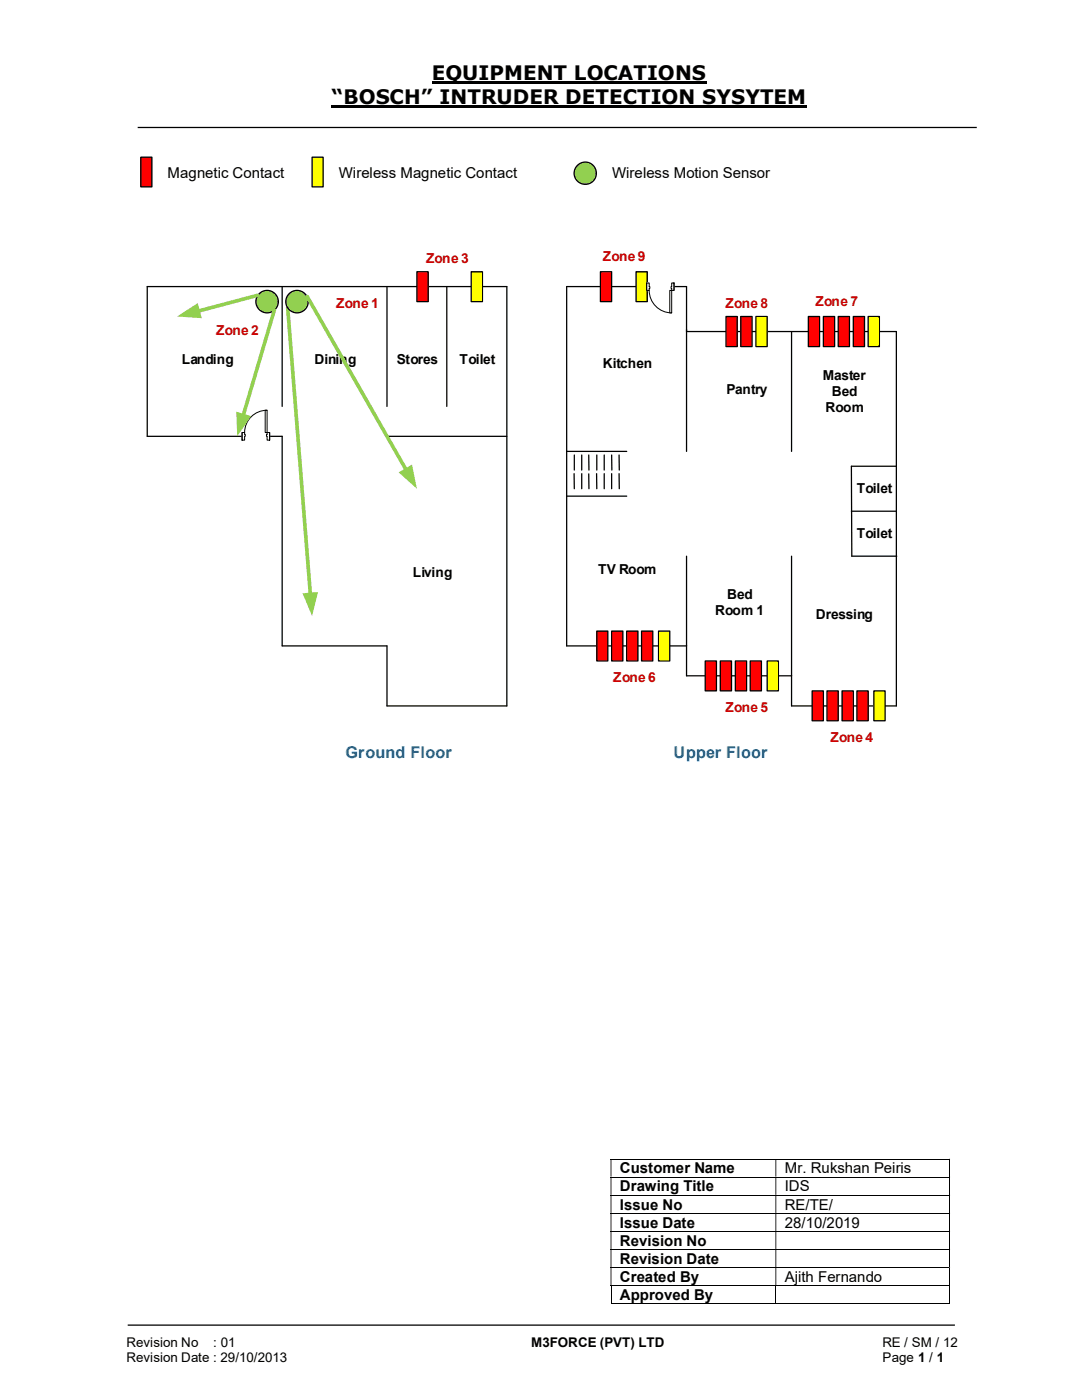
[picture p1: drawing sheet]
<svg xmlns="http://www.w3.org/2000/svg" width="216mm" height="279mm" viewBox="0 0 216 279" stroke-linecap="round" stroke-linejoin="round" font-family="sans-serif">
<path d="M86.1 16.5h54.9M66.2 21.3h94.8" fill="none" stroke="#000" stroke-width=".42"/>
<path d="M27.5 25.4h167.4M25.5 264.5h165" fill="none" stroke="#000" stroke-width=".25"/>
<g fill="none" stroke="#000" stroke-width=".2">
<path d="M121.8 231.3h67.6M121.8 234.9h67.6M121.8 238.5h67.6M189.5 231.4v3.4M189.5 235v3.5M189.5 238.6v3.5M121.8 242.1h67.6M121.8 245.7h67.6M121.8 249.3h67.6M121.8 252.9h67.6M121.8 256.6h67.6M121.9 256.6v3.6"/>
<path d="M154.8 256.6v3.6M189.5 242.2v3.5M189.5 245.8v3.5M189.5 249.4v3.5M189.5 253v3.5M189.5 256.6v3.6M121.8 260.1h32.9M154.9 260.1h34.5"/>
</g>
<g fill="#000">
<path d="M189.4 231.3h.2v.1h-.2zM121.8 231.4h.2v3.4h-.2zM154.7 231.4h.2v3.4h-.2z" fill-rule="evenodd"/>
<path d="M189.4 234.8h.2v.2h-.2zM121.8 235h.2v3.5h-.2zM154.7 235h.2v3.5h-.2z" fill-rule="evenodd"/>
<path d="M189.4 238.5h.2v.1h-.2zM121.8 238.6h.2v3.5h-.2zM154.7 238.6h.2v3.5h-.2z" fill-rule="evenodd"/>
<path d="M189.4 242.1h.2v.1h-.2zM121.8 242.2h.2v3.5h-.2zM154.7 242.2h.2v3.5h-.2z" fill-rule="evenodd"/>
<path d="M189.4 245.7h.2v.1h-.2zM121.8 245.8h.2v3.5h-.2zM154.7 245.8h.2v3.5h-.2z" fill-rule="evenodd"/>
<path d="M189.4 249.3h.2v.1h-.2zM121.8 249.4h.2v3.5h-.2zM154.7 249.4h.2v3.5h-.2z" fill-rule="evenodd"/>
<path d="M189.4 252.9h.2v.1h-.2zM121.8 253h.2v3.5h-.2zM154.7 253h.2v3.5h-.2z" fill-rule="evenodd"/>
</g>
<path d="M189.4 256.5h.2v.1h-.2zM189.4 260.1h.2v.1h-.2z" fill="#000"/>
<path d="M28.1 31.4h2.2v5.9h-2.2z" fill="#f00"/>
<g fill="none" stroke="#000" stroke-width=".25">
<path d="M28.1 31.4h2.2v5.9h-2.2zM29.4 57.2v29.9h26.9v41.8h20.9v12h23.9v-83.7M56.3 57.2v23.9M77.2 57.2v23.9M89.2 57.2v23.9M157.9 66.2v23.9M77.2 87.1h23.9M113.1 99h12M113.1 90.1h12M137 90.1v-32.9h-23.9v71.7h23.9M178.9 93h-9l.1 18M137 111v23.9h20.9"/>
<path d="M157.9 111v29.9h21"/>
</g>
<path d="M57.4 61.4l4.5 57.3" fill="none" stroke="#92d050" stroke-width=".72"/>
<path d="M60.4 118.4l3.1-.2-1.2 4.7z" fill="#92d050"/>
<path d="M29.4 57.2h71.7" fill="none" stroke="#000" stroke-width=".25"/>
<path d="M48.3 86.3h5.5v1.6h-5.5z" fill="#fff"/>
<path d="M48.3 86.3h5.5v1.6h-5.5z" fill="none" stroke="#fff" stroke-width=".2"/>
<path d="M53.3 86.3v1.5h.5v-1.5zM48.3 86.3h.5v1.5h-.5z" fill-rule="evenodd" fill="#fff"/>
<path d="M48.8 86.7v-.4h-.5v1.5h.5v-.7M53.3 86.7v-.4h.5v1.5h-.5v-.7" fill="none" stroke="#000" stroke-width=".2"/>
<path d="M53.2 86.7v.4h.1v-.4zM48.8 86.7h.1v.4h-.1z" fill-rule="evenodd" fill="#fff"/>
<path d="M48.3 86.3v1.5M48.8 86.7h.1v.4h-.1M53.3 81.9a4.5 4.5 0 0 0-4.5 4.4M53.3 86.7h-.1v.4h.1M53.8 86.3v1.5" fill="none" stroke="#000" stroke-width=".2"/>
<path d="M52.9 81.9h.4v4.4h-.4z" fill-rule="evenodd" fill="#fff"/>
<path d="M52.9 81.9h.4v4.4h-.4z" fill="none" stroke="#000" stroke-width=".2"/>
<circle cx="59.3" cy="60.2" r="2.24" fill="#92d050"/>
<circle cx="59.3" cy="60.2" r="2.24" fill="none" stroke="#000" stroke-width=".25"/>
<circle cx="53.3" cy="60.2" r="2.24" fill="#92d050"/>
<circle cx="53.3" cy="60.2" r="2.24" fill="none" stroke="#000" stroke-width=".25"/>
<path d="M61.3 59.2l19.8 34.6" fill="none" stroke="#92d050" stroke-width=".72"/>
<path d="M79.5 94.3l2.7-1.6 1 4.8z" fill="#92d050"/>
<path d="M51.4 58.9l-11.9 3.2" fill="none" stroke="#92d050" stroke-width=".72"/>
<path d="M35.3 63.2l4.2-2.7 .8 3z" fill="#92d050"/>
<path d="M54.7 61.9l-6.2 21.1" fill="none" stroke="#92d050" stroke-width=".72"/>
<path d="M47.2 82.2l2.9 .9-2.8 4z" fill="#92d050"/>
<path d="M137 66.2h41.9v74.7" fill="none" stroke="#000" stroke-width=".25"/>
<path d="M126.9 54.2h2.3v6h-2.3z" fill="#ff0"/>
<path d="M126.9 54.2h2.3v6h-2.3z" fill="none" stroke="#000" stroke-width=".25"/>
<path d="M150.8 63.2h2.3v6h-2.3z" fill="#ff0"/>
<path d="M150.8 63.2h2.3v6h-2.3z" fill="none" stroke="#000" stroke-width=".25"/>
<path d="M119.8 54.2h2.2v6h-2.2z" fill="#f00"/>
<path d="M119.8 54.2h2.2v6h-2.2z" fill="none" stroke="#000" stroke-width=".25"/>
<path d="M173.2 63.2h2.3v6h-2.3z" fill="#ff0"/>
<path d="M173.2 63.2h2.3v6h-2.3z" fill="none" stroke="#000" stroke-width=".25"/>
<path d="M144.9 63.2h2.2v6h-2.2z" fill="#f00"/>
<path d="M144.9 63.2h2.2v6h-2.2z" fill="none" stroke="#000" stroke-width=".25"/>
<path d="M161.3 63.2h2.2v6h-2.2z" fill="#f00"/>
<path d="M161.3 63.2h2.2v6h-2.2z" fill="none" stroke="#000" stroke-width=".25"/>
<path d="M164.3 63.2h2.2v6h-2.2z" fill="#f00"/>
<path d="M164.3 63.2h2.2v6h-2.2z" fill="none" stroke="#000" stroke-width=".25"/>
<path d="M167.3 63.2h2.2v6h-2.2z" fill="#f00"/>
<path d="M167.3 63.2h2.2v6h-2.2z" fill="none" stroke="#000" stroke-width=".25"/>
<path d="M147.8 63.2h2.3v6h-2.3z" fill="#f00"/>
<path d="M147.8 63.2h2.3v6h-2.3z" fill="none" stroke="#000" stroke-width=".25"/>
<path d="M170.3 63.2h2.2v6h-2.2z" fill="#f00"/>
<path d="M170.3 63.2h2.2v6h-2.2z" fill="none" stroke="#000" stroke-width=".25"/>
<path d="M129 56.4h5.5v1.6h-5.5z" fill="#fff"/>
<path d="M129 56.4h5.5v1.6h-5.5z" fill="none" stroke="#fff" stroke-width=".2"/>
<path d="M134 56.5h.5v1.5h-.5zM129 56.5v1.5h.5v-1.5z" fill-rule="evenodd" fill="#fff"/>
<path d="M129.5 57.2v-.7h-.5v1.5h.5v-.4M134 57.2v-.7h.5v1.5h-.5v-.4" fill="none" stroke="#000" stroke-width=".2"/>
<path d="M133.9 57.2h.1v.4h-.1zM129.5 57.2v.4h.2v-.4z" fill-rule="evenodd" fill="#fff"/>
<path d="M129 56.5v1.5M129.5 57.2h.2v.4h-.2M129.5 58a4.5 4.5 0 0 0 4.5 4.4M134 57.2h-.1v.4h.1M134.5 56.5v1.5" fill="none" stroke="#000" stroke-width=".2"/>
<path d="M133.6 58h.4v4.4h-.4z" fill-rule="evenodd" fill="#fff"/>
<path d="M133.6 58h.4v4.4h-.4z" fill="none" stroke="#000" stroke-width=".2"/>
<path d="M117.5 90.8v3M169.9 102h9M170 111h8.9" fill="none" stroke="#000" stroke-width=".25"/>
<path d="M174.4 137.9h2.2v5.9h-2.2z" fill="#ff0"/>
<path d="M174.4 137.9h2.2v5.9h-2.2z" fill="none" stroke="#000" stroke-width=".25"/>
<path d="M162.1 137.9h2.2v5.9h-2.2z" fill="#f00"/>
<path d="M162.1 137.9h2.2v5.9h-2.2z" fill="none" stroke="#000" stroke-width=".25"/>
<path d="M165 137.9h2.3v5.9h-2.3z" fill="#f00"/>
<path d="M165 137.9h2.3v5.9h-2.3z" fill="none" stroke="#000" stroke-width=".25"/>
<path d="M168 137.9h2.3v5.9h-2.3z" fill="#f00"/>
<path d="M168 137.9h2.3v5.9h-2.3z" fill="none" stroke="#000" stroke-width=".25"/>
<path d="M171 137.9h2.2v5.9h-2.2z" fill="#f00"/>
<path d="M171 137.9h2.2v5.9h-2.2z" fill="none" stroke="#000" stroke-width=".25"/>
<path d="M153.1 131.9h2.2v6h-2.2z" fill="#ff0"/>
<path d="M153.1 131.9h2.2v6h-2.2z" fill="none" stroke="#000" stroke-width=".25"/>
<path d="M140.7 131.9h2.3v6h-2.3z" fill="#f00"/>
<path d="M140.7 131.9h2.3v6h-2.3z" fill="none" stroke="#000" stroke-width=".25"/>
<path d="M143.7 131.9h2.3v6h-2.3z" fill="#f00"/>
<path d="M143.7 131.9h2.3v6h-2.3z" fill="none" stroke="#000" stroke-width=".25"/>
<path d="M146.7 131.9h2.3v6h-2.3z" fill="#f00"/>
<path d="M146.7 131.9h2.3v6h-2.3z" fill="none" stroke="#000" stroke-width=".25"/>
<path d="M149.7 131.9h2.2v6h-2.2z" fill="#f00"/>
<path d="M149.7 131.9h2.2v6h-2.2z" fill="none" stroke="#000" stroke-width=".25"/>
<path d="M131.4 125.9h2.2v6h-2.2z" fill="#ff0"/>
<path d="M131.4 125.9h2.2v6h-2.2z" fill="none" stroke="#000" stroke-width=".25"/>
<path d="M119.1 125.9h2.2v6h-2.2z" fill="#f00"/>
<path d="M119.1 125.9h2.2v6h-2.2z" fill="none" stroke="#000" stroke-width=".25"/>
<path d="M122 125.9h2.3v6h-2.3z" fill="#f00"/>
<path d="M122 125.9h2.3v6h-2.3z" fill="none" stroke="#000" stroke-width=".25"/>
<path d="M125.1 125.9h2.2v6h-2.2z" fill="#f00"/>
<path d="M125.1 125.9h2.2v6h-2.2z" fill="none" stroke="#000" stroke-width=".25"/>
<path d="M128 125.9h2.3v6h-2.3z" fill="#f00"/>
<g fill="none" stroke="#000" stroke-width=".25">
<path d="M114.6 94.5v3M114.6 90.8v3M116.1 90.8v3M116.1 94.5v3M117.5 94.6v2.9M119 94.5l.1 3M119.1 90.8v3M120.6 90.8v3M120.6 94.5v3M122 90.8l.1 3M122 94.5v3M123.5 90.8l.1 3"/>
<path d="M123.5 94.5l.1 3M128 125.9h2.3v6h-2.3z"/>
</g>
<path d="M94 54.2h2.3v6h-2.3z" fill="#ff0"/>
<path d="M94 54.2h2.3v6h-2.3z" fill="none" stroke="#000" stroke-width=".25"/>
<path d="M83.2 54.2h2.2v6h-2.2z" fill="#f00"/>
<path d="M83.2 54.2h2.2v6h-2.2z" fill="none" stroke="#000" stroke-width=".25"/>
<circle cx="116.8" cy="34.6" r="2.22" fill="#92d050"/>
<circle cx="116.8" cy="34.6" r="2.22" fill="none" stroke="#000" stroke-width=".25"/>
<path d="M62.3 31.4h2.2v5.9h-2.2z" fill="#ff0"/>
<path d="M62.3 31.4h2.2v5.9h-2.2z" fill="none" stroke="#000" stroke-width=".25"/>
<g font-size="4">
<text x="86.1" y="16">EQUIPMENT LOCATIONS</text>
<text x="66.2" y="20.8">“BOSCH” INTRUDER DETECTION SYSYTEM</text>
</g>
<g font-size="3.2" fill="#0070c0">
<text x="69" y="151.3">Ground Floor</text>
<text x="134.4" y="151.3">Upper Floor</text>
</g>
<g font-size="3">
<text x="33.4" y="35.5">Magnetic Contact</text>
<text x="67.6" y="35.5">Wireless Magnetic Contact</text>
<text x="122.1" y="35.5">Wireless Motion Sensor</text>
<text x="123.7" y="234.2">Customer Name</text>
<text x="123.7" y="237.8">Drawing Title</text>
<text x="156.6" y="234.2">Mr. Rukshan Peiris</text>
<text x="156.6" y="237.8">IDS</text>
<text x="123.7" y="241.4">Issue No</text>
<text x="123.7" y="245">Issue Date</text>
<text x="156.6" y="241.4">RE/TE/</text>
<text x="156.6" y="245">28/10/2019</text>
<text x="123.7" y="248.6">Revision No</text>
<text x="123.7" y="252.2">Revision Date</text>
<text x="123.7" y="255.8">Created By</text>
<text x="156.6" y="255.8">Ajith Fernando</text>
<text x="123.7" y="259.4">Approved By</text>
</g>
<g font-size="2.7" fill="#c00000">
<text x="85" y="52.5">Zone 3</text>
<text x="120.3" y="52.2">Zone 9</text>
<text x="67.1" y="61.5">Zone 1</text>
<text x="144.8" y="61.5">Zone 8</text>
<text x="162.7" y="61.1">Zone 7</text>
<text x="43.1" y="66.8">Zone 2</text>
<text x="122.3" y="136.1">Zone 6</text>
<text x="144.8" y="142.2">Zone 5</text>
<text x="165.7" y="148.1">Zone 4</text>
</g>
<g font-size="2.7">
<text x="36.3" y="72.7">Landing</text>
<text x="62.7" y="72.7">Dining</text>
<text x="79.2" y="72.7">Stores</text>
<text x="91.7" y="72.7">Toilet</text>
<text x="120.3" y="73.4">Kitchen</text>
<text x="164.2" y="75.9">Master</text>
<text x="144.9" y="78.7">Pantry</text>
<text x="164.7" y="82.3">Room</text>
<text x="166" y="79">Bed</text>
<text x="170.9" y="98.5">Toilet</text>
<text x="170.9" y="107.4">Toilet</text>
<text x="82.4" y="115.2">Living</text>
<text x="119.3" y="114.6">TV Room</text>
<text x="145.1" y="119.6">Bed</text>
<text x="142.7" y="122.8">Room 1</text>
<text x="162.8" y="123.5">Dressing</text>
<text x="25.2" y="268.8">Revision No</text>
<text x="42.6" y="268.8">: 01</text>
<text x="106" y="268.8">M3FORCE (PVT) LTD</text>
<text x="176.1" y="268.8">RE / SM / 12</text>
<text x="25.2" y="271.8">Revision Date : 29/10/2013</text>
<text x="176.1" y="271.8">Page 1 / 1</text>
</g>
</svg>
